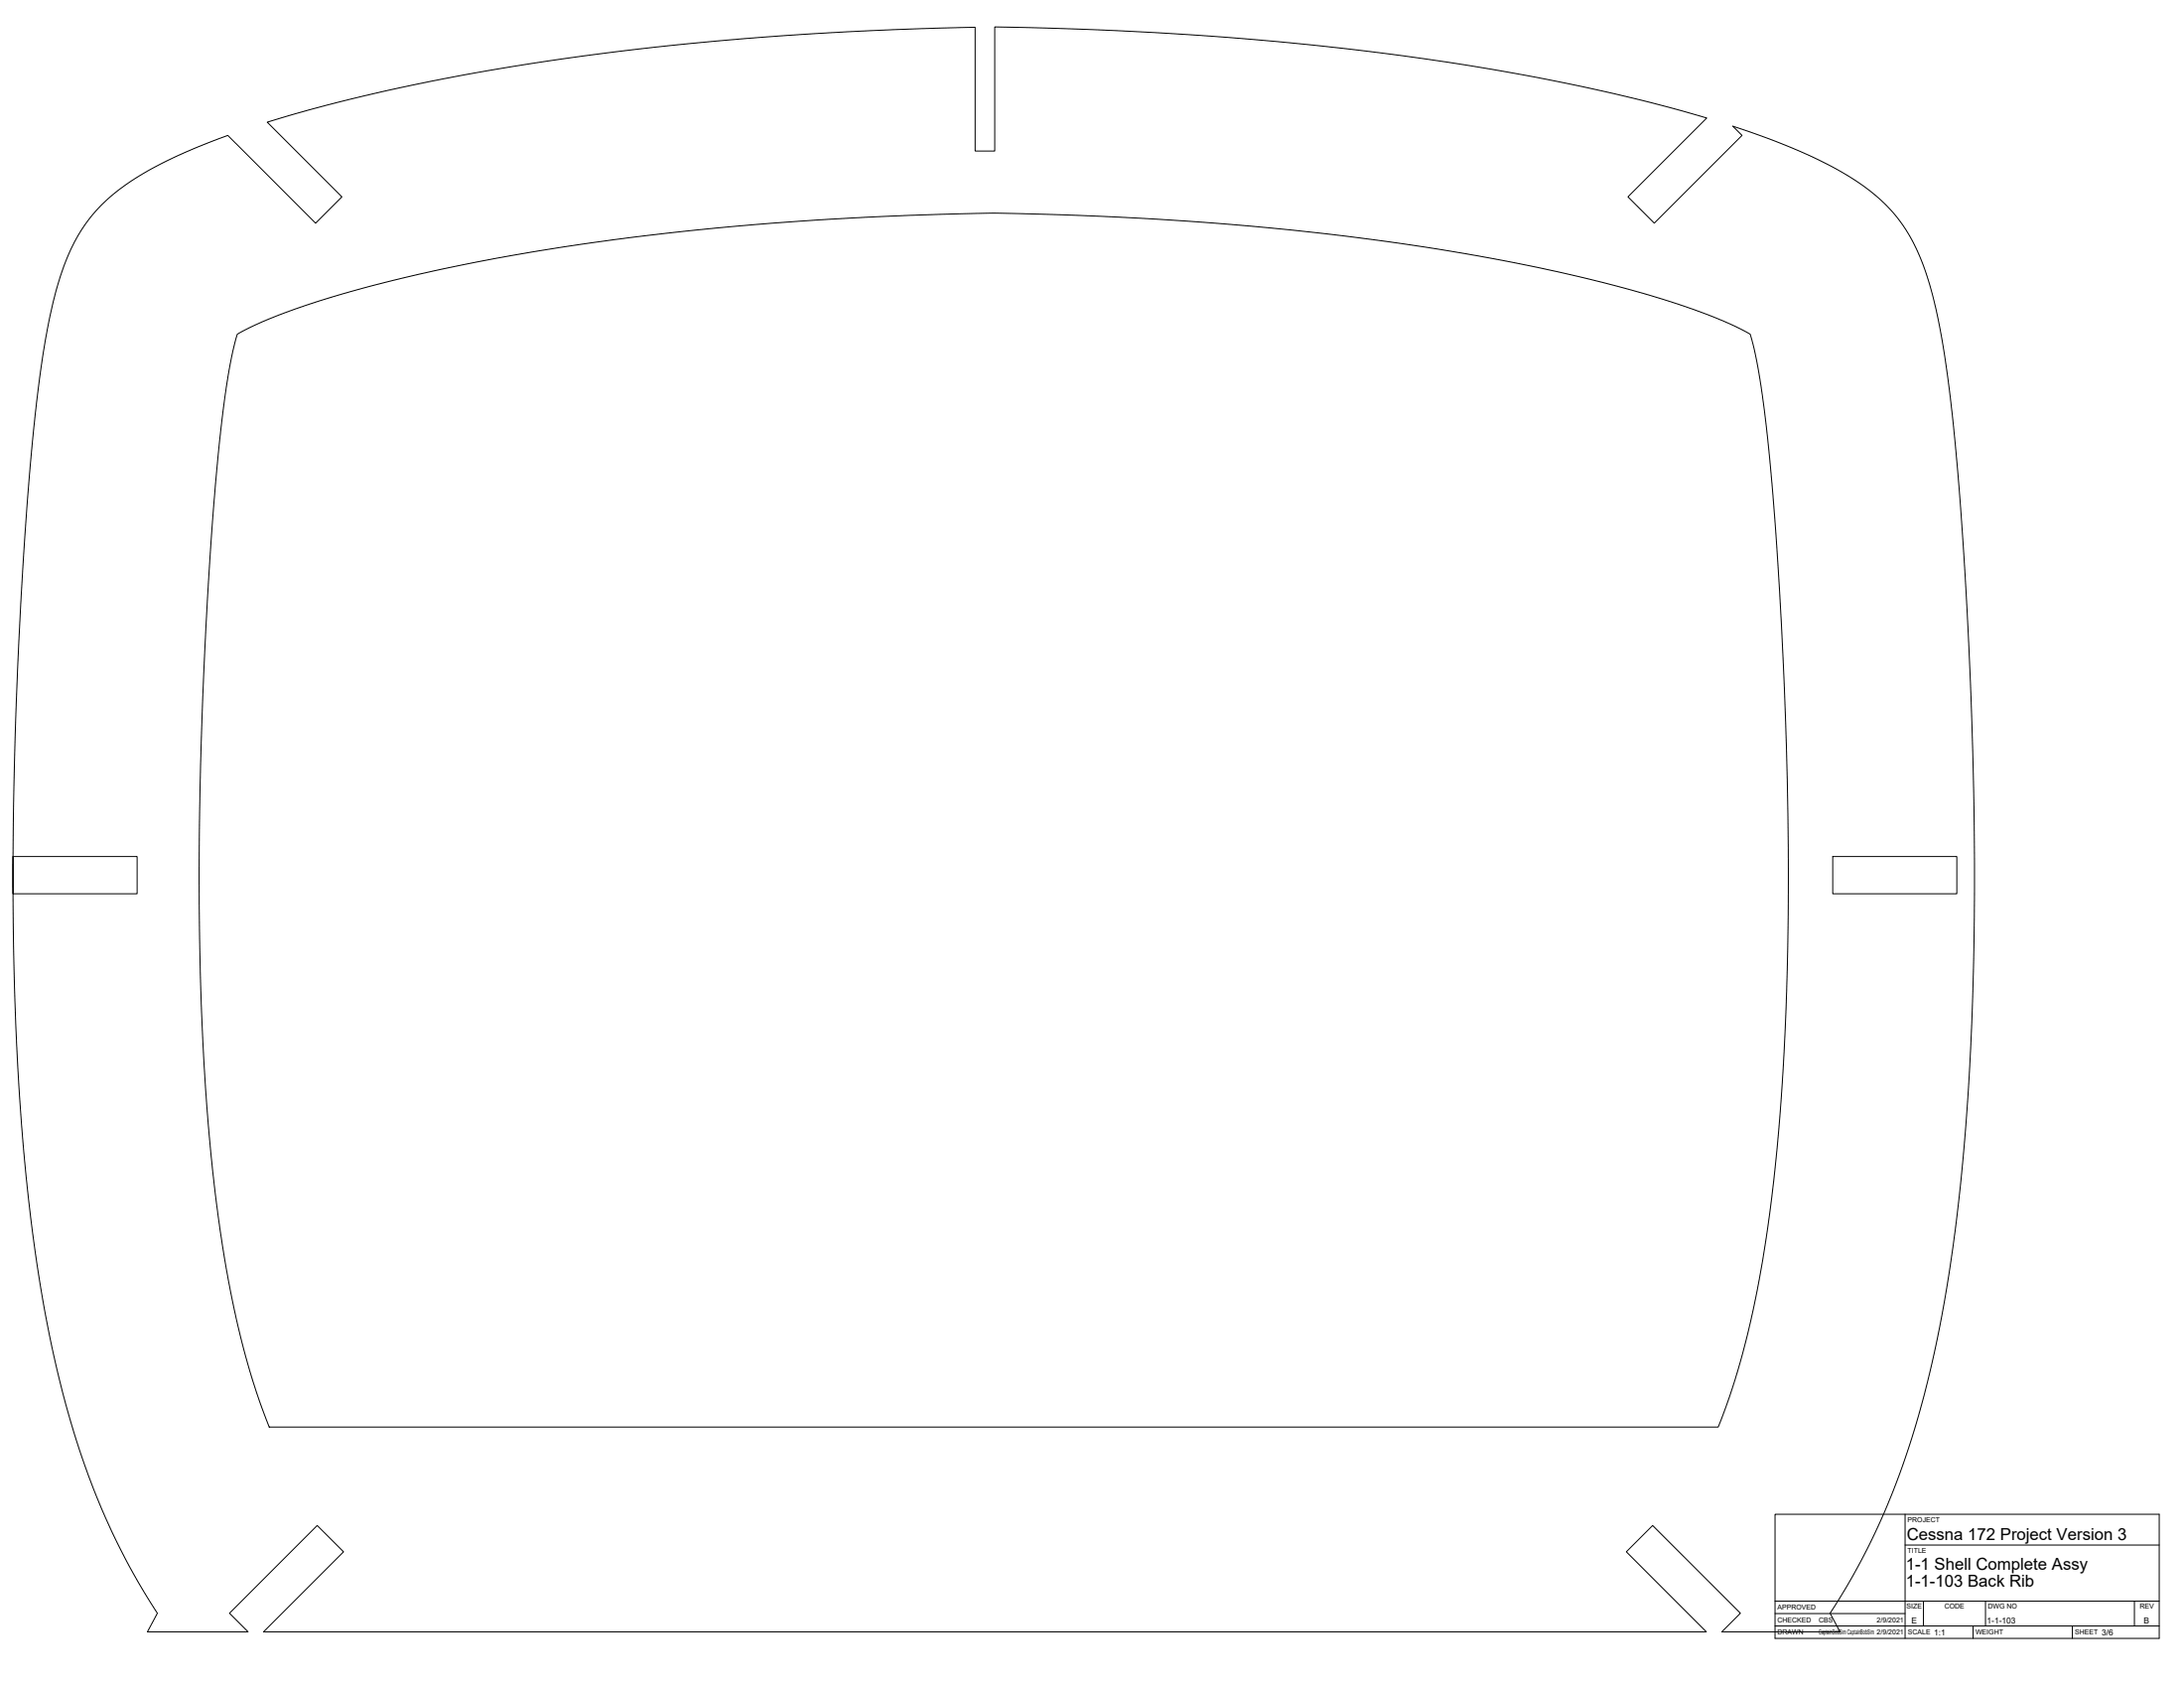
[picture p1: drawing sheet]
<svg xmlns="http://www.w3.org/2000/svg" width="1118mm" height="864mm" viewBox="0 0 1118 864" stroke-linecap="round" stroke-linejoin="round" font-family="sans-serif">
<!-- layer: Visible -->
<path d="M52 105l12-10 13-8 18-9 22-9 45 45 13-13-38-38 36-11 45-10a1639 1639 0 0 1 281-28v63h10v-63l64 2a1374 1374 0 0 1 280 39l20 5-40 41 14 13 44-45-4-4a240 240 0 0 1 65 29 86 86 0 0 1 36 53l5 22 4 26 4 32 3 37a2189 2189 0 0 1 3 302l-3 37-4 34-6 35-7 32-10 37-12 31-13 28-16 25 6 10h-61l10-10-45-45-14 14 41 41h-738l41-41-14-14-45 45 10 10h-52l6-10-10-16-7-13-10-19-6-15-12-34-5-20-5-21-7-40-5-38-4-48-2-50-1-73v19h63v-19h-63l1-61 3-72 4-63 5-49 5-30 4-14 3-12 4-9 5-9 5-7zM121 171l11-6 14-5 16-6 20-6 43-10 47-9 49-7 52-6 52-4 57-2a1444 1444 0 0 1 179 8 998 998 0 0 1 191 36l23 7 17 8a6 6 0 0 1 5 6l4 19 4 31 3 39 3 53 3 53 1 46v47l-1 44-1 37-3 34-3 34-4 25-4 23-6 27-7 24-7 19h-741l-7-18-6-22-6-24-5-28-4-27-3-36-3-35-1-33-1-44v-48l2-59 2-50 3-48 4-37 4-31zM938 438h63v19h-63z" fill="none" stroke="#000" stroke-width=".51"/>
<!-- layer: Titleblock -->
<path d="M908 775h197v63h-197zM975 775v63M975 790h130M908 819h197M984 819v13M1016 819v13M1092 819v13M908 832h197M908 826h67M1010 832v6M1060 832v6" fill="none" stroke="#000" stroke-width=".51"/>
<g font-size="8.5">
<text x="976" y="788">Cessna 172 Project Version 3</text>
<text x="975" y="803">1-1 Shell Complete Assy</text>
<text x="975" y="812">1-1-103 Back Rib</text>
</g>
<g font-size="4.3">
<text x="978" y="831">E</text>
<text x="1017" y="831">1-1-103</text>
<text x="1097" y="831">B</text>
<text x="990" y="837">1:1</text>
<text x="1076" y="837">3/6</text>
</g>
<g font-size="3.5">
<text x="976" y="779">PROJECT</text>
<text x="976" y="794">TITLE</text>
<text x="910" y="824">APPROVED</text>
<text x="976" y="823">SIZE</text>
<text x="995" y="823">CODE</text>
<text x="1017" y="823">DWG NO</text>
<text x="1095" y="823">REV</text>
<text x="910" y="830">CHECKED</text>
<text x="931" y="830">CBS</text>
<text x="960" y="830">2/9/2021</text>
<text x="910" y="836">DRAWN</text>
<text x="931" y="836">CaptainBobSim CaptainBobSim 2/9/2021</text>
<text x="976" y="836">SCALE</text>
<text x="1011" y="836">WEIGHT</text>
<text x="1062" y="836">SHEET</text>
</g>
</svg>
